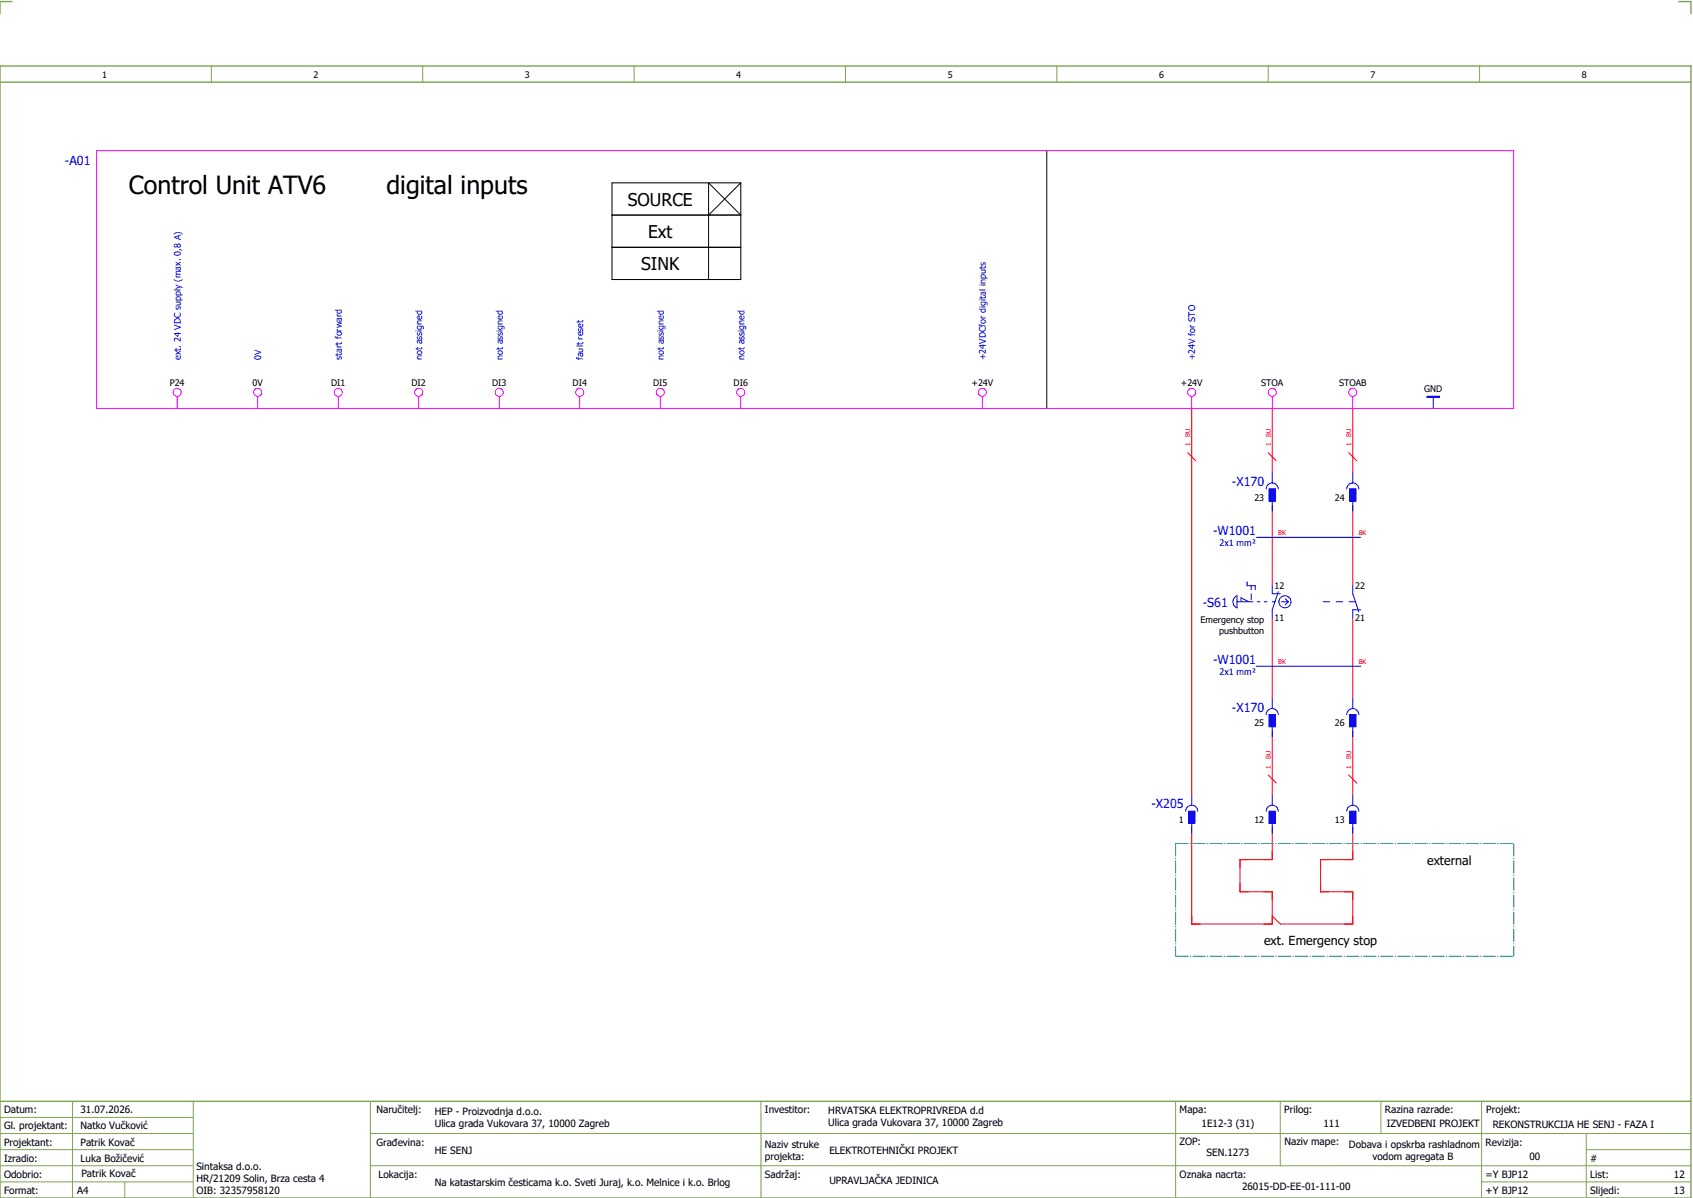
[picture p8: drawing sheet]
<svg xmlns="http://www.w3.org/2000/svg" width="421mm" height="297mm" viewBox="0 0 421 297" stroke-linecap="round" stroke-linejoin="round" font-family="sans-serif">
<path d="M0 16.4h420v281h-420zM3 .4h-3v3M417 .4h3v3M0 20.4h420M0 273.4h420" fill="none" stroke="#7ca552" stroke-width=".35"/>
<g fill="none" stroke="#7ca552" stroke-width=".25">
<path d="M52.5 16.4v4M105 16.4v4M157.5 16.4v4M210 16.4v4M262.5 16.4v4M315 16.4v4M367.5 16.4v4M0 277.4h48M18 273.4v24M48 273.4v24M92 273.4v24M189 273.4v24"/>
<path d="M292 273.4v23.8M318 273.4v16M343 273.4v8M368 273.4v23.8M0 281.4h48M0 285.4h47.8M0 293.4h47.8M31 293.4v4M47.8 289.4h-47.8M92 281.4h328M92 289.4h328M368 293.4h52"/>
<path d="M394 285.4h26M394 281.4v15.8"/>
</g>
<g fill="none" stroke="#f00" stroke-width=".25">
<path d="M295 112.4l2 2M296 101.4v96M315 112.4l2 2M316 101.4v16M335 112.4l2 2M336 101.4v16M316 125.4v20M336 125.4v20M316 153.4v20M336 153.4v20M315 192.4l2 2M316 181.4v16"/>
<path d="M335 192.4l2 2M336 181.4v16M296 205.4v24h20v-8h-8v-8h8v-8M336 205.4v8h-8v8h8v8h-18l-2-2"/>
</g>
<path d="M260 37.4v64M152 53.4h32l-8-8v24M152 45.4h32v24h-32zM184 45.4l-8 8M152 61.4h32" fill="none" stroke="#000" stroke-width=".25"/>
<g fill="none" stroke="#f0f" stroke-width=".25">
<path d="M24 37.4h352v64h-352zM44 98.4v3M64 98.4v3M84 98.4v3M104 98.4v3M124 98.4v3M144 98.4v3M164 98.4v3M184 98.4v3M244 98.4v3M296 98.4v3M316 98.4v3"/>
<path d="M336 98.4v3"/>
<circle cx="44" cy="97.4" r="1"/>
<circle cx="64" cy="97.4" r="1"/>
<circle cx="84" cy="97.4" r="1"/>
<circle cx="104" cy="97.4" r="1"/>
<circle cx="124" cy="97.4" r="1"/>
<circle cx="144" cy="97.4" r="1"/>
<circle cx="164" cy="97.4" r="1"/>
<circle cx="184" cy="97.4" r="1"/>
<circle cx="244" cy="97.4" r="1"/>
<circle cx="296" cy="97.4" r="1"/>
<circle cx="316" cy="97.4" r="1"/>
<circle cx="336" cy="97.4" r="1"/>
</g>
<g fill="none" stroke="#00f" stroke-width=".25">
<path d="M354.5 98.4h3v.2h-3zM356 98.6v2.8M316 117.4v2.5M336 117.4v2.5M312 133.4h26M314.5 121.4a1.5 1.5 0 0 1 1.5-1.5 1.5 1.5 0 0 1 1.5 1.5M315.2 121.4h1.6v3h-1.6zM316 124.4v2.5M334.5 121.4a1.5 1.5 0 0 1 1.5-1.5 1.5 1.5 0 0 1 1.5 1.5M335.3 121.4h1.5v3h-1.5zM336 124.4v2.5M306.6 148.4l.7-.5v3a1.61 1.61 0 0 1-.7-2.5z"/>
<path d="M307.3 149.4h4M308.3 149.4v-1l2 1M309.7 144.4v1h2.1v1M310.7 145.4v1M310.7 147.4v1.5M312.2 149.4h.8M314 149.4h.8M316 145.4v2h2M316 149.4h.7M317.5 146.9l-1.5 4.5v2M318.3 149.4h1.7M319.3 148.6l.7 .8"/>
<path d="M320 149.4l-.7 .7M328.7 149.4h1.6M331.9 149.4h1.6M335.1 149.4h1.6M336 145.4v2l1.5 4.5M338 151.4h-2v2M312 165.4h26M314.5 177.4a1.5 1.5 0 0 1 1.5-1.5 1.5 1.5 0 0 1 1.5 1.5M315.2 177.4h1.6v3h-1.6zM316 173.4v2.5M334.5 177.4a1.5 1.5 0 0 1 1.5-1.5 1.5 1.5 0 0 1 1.5 1.5M335.3 177.4h1.5v3h-1.5z"/>
<path d="M336 173.4v2.5M296 197.4v2.5M316 180.4v2.5M316 197.4v2.5M336 180.4v2.5M336 197.4v2.5M294.5 201.4a1.5 1.5 0 0 1 1.5-1.5 1.5 1.5 0 0 1 1.5 1.5M295.2 201.4h1.5v3h-1.5zM296 204.4v2.5M314.5 201.4a1.5 1.5 0 0 1 1.5-1.5 1.5 1.5 0 0 1 1.5 1.5M315.2 201.4h1.6v3h-1.6zM316 204.4v2.5"/>
<path d="M334.5 201.4a1.5 1.5 0 0 1 1.5-1.5 1.5 1.5 0 0 1 1.5 1.5M335.3 201.4h1.5v3h-1.5zM336 204.4v2.5"/>
<circle cx="319.2" cy="149.4" r="1.5"/>
</g>
<g fill="#00f" stroke="#00f" stroke-width=".25">
<path d="M354.5 98.4h3v.2h-3z"/>
<path d="M315.2 121.4h1.6v3h-1.6z"/>
<path d="M335.3 121.4h1.5v3h-1.5z"/>
<path d="M315.2 177.4h1.6v3h-1.6z"/>
<path d="M335.3 177.4h1.5v3h-1.5z"/>
<path d="M295.2 201.4h1.5v3h-1.5z"/>
<path d="M315.2 201.4h1.6v3h-1.6z"/>
<path d="M335.3 201.4h1.5v3h-1.5z"/>
</g>
<path d="M292 209.4h84M292 209.4v28M376 209.4v28M292 237.4h84" fill="none" stroke="#007f7f" stroke-width=".25" stroke-dasharray="3.2 .4 .3 .4" stroke-linecap="butt"/>
<g font-size="6.2">
<text x="32" y="48.1">Control Unit ATV6</text>
<text x="96" y="48.1">digital inputs</text>
</g>
<g font-size="4.3">
<text x="155.9" y="51.1">SOURCE</text>
<text x="161" y="59.1">Ext</text>
<text x="159.3" y="67.1">SINK</text>
</g>
<g font-size="3.1" fill="#00f">
<text x="16.1" y="41">-A01</text>
<text x="306" y="120.6">-X170</text>
<text x="301.3" y="132.8">-W1001</text>
<text x="298.8" y="150.6">-S61</text>
<text x="301.3" y="164.8">-W1001</text>
<text x="306" y="176.6">-X170</text>
<text x="286" y="200.6">-X205</text>
</g>
<g font-size="3.1">
<text x="354.5" y="214.6">external</text>
<text x="314" y="234.6">ext. Emergency stop</text>
</g>
<g font-size="2.5">
<text x="1" y="276.4">Datum:</text>
<text x="1" y="280.4">Gl. projektant:</text>
<text x="20" y="276.4">31.07.2026.</text>
<text x="20" y="280.4">Natko Vučković</text>
<text x="93.5" y="276.4">Naručitelj:</text>
<text x="108" y="276.9">HEP - Proizvodnja d.o.o.</text>
<text x="108" y="279.9">Ulica grada Vukovara 37, 10000 Zagreb</text>
<text x="190" y="276.4">Investitor:</text>
<text x="205.7" y="276.6">HRVATSKA ELEKTROPRIVREDA d.d</text>
<text x="205.7" y="279.6">Ulica grada Vukovara 37, 10000 Zagreb</text>
<text x="293" y="276.4">Mapa:</text>
<text x="298.4" y="279.9">1E12-3 (31)</text>
<text x="319" y="276.4">Prilog:</text>
<text x="328.7" y="279.9">111</text>
<text x="344" y="276.4">Razina razrade:</text>
<text x="344.4" y="279.9">IZVEDBENI PROJEKT</text>
<text x="369.2" y="276.3">Projekt:</text>
<text x="370.8" y="279.9">REKONSTRUKCIJA HE SENJ - FAZA I</text>
<text x="1" y="284.4">Projektant:</text>
<text x="20" y="284.4">Patrik Kovač</text>
<text x="93.5" y="284.4">Građevina:</text>
<text x="108" y="286.4">HE SENJ</text>
<text x="190" y="284.9">Naziv struke</text>
<text x="190" y="287.9">projekta:</text>
<text x="206" y="286.5">ELEKTROTEHNIČKI PROJEKT</text>
<text x="293" y="284.3">ZOP:</text>
<text x="299.7" y="286.9">SEN.1273</text>
<text x="319" y="284.3">Naziv mape:</text>
<text x="335.1" y="285">Dobava i opskrba rashladnom</text>
<text x="340.9" y="288">vodom agregata B</text>
<text x="369" y="284.4">Revizija:</text>
<text x="379.9" y="287.9">00</text>
<text x="1" y="288.4">Izradio:</text>
<text x="1" y="292.4">Odobrio:</text>
<text x="20" y="288.4">Luka Božičević</text>
<text x="20.2" y="292.3">Patrik Kovač</text>
<text x="48.8" y="290.4">Sintaksa d.o.o.</text>
<text x="48.8" y="293.4">HR/21209 Solin, Brza cesta 4</text>
<text x="94" y="292.4">Lokacija:</text>
<text x="190" y="292.4">Sadržaj:</text>
<text x="206" y="293.9">UPRAVLJAČKA JEDINICA</text>
<text x="293" y="292.4">Oznaka nacrta:</text>
<text x="369" y="292.4">=Y BJP12</text>
<text x="395" y="292.4">List:</text>
<text x="395" y="288.4">#</text>
<text x="415.8" y="292.4">12</text>
<text x="1" y="296.4">Format:</text>
<text x="19.2" y="296.4">A4</text>
<text x="48.8" y="296.4">OIB: 32357958120</text>
<text x="108" y="294.4">Na katastarskim česticama k.o. Sveti Juraj, k.o. Melnice i k.o. Brlog</text>
<text x="308.5" y="295.4">26015-DD-EE-01-111-00</text>
<text x="369" y="296.4">+Y BJP12</text>
<text x="395" y="296.4">Slijedi:</text>
<text x="415.8" y="296.4">13</text>
</g>
<g font-size="2.2">
<text x="25.4" y="19.4">1</text>
<text x="77.9" y="19.4">2</text>
<text x="130.4" y="19.4">3</text>
<text x="182.9" y="19.4">4</text>
<text x="235.4" y="19.4">5</text>
<text x="287.9" y="19.4">6</text>
<text x="340.4" y="19.4">7</text>
<text x="392.9" y="19.4">8</text>
<text x="42.2" y="95.8">P24</text>
<text x="62.7" y="95.8">0V</text>
<text x="82.2" y="95.8">DI1</text>
<text x="102.2" y="95.8">DI2</text>
<text x="122.2" y="95.8">DI3</text>
<text x="142.2" y="95.8">DI4</text>
<text x="162.2" y="95.8">DI5</text>
<text x="182.2" y="95.8">DI6</text>
<text x="241.3" y="95.8">+24V</text>
<text x="293.3" y="95.8">+24V</text>
<text x="313.3" y="95.8">STOA</text>
<text x="332.6" y="95.8">STOAB</text>
<text x="353.8" y="97.3">GND</text>
<text x="311.6" y="124.3">23</text>
<text x="331.6" y="124.3">24</text>
<text x="316.6" y="146.3">12</text>
<text x="336.6" y="146.3">22</text>
<text x="298.2" y="154.6">Emergency stop</text>
<text x="316.6" y="154.2">11</text>
<text x="336.6" y="154.2">21</text>
<text x="302.8" y="157.3">pushbutton</text>
<text x="311.6" y="180.3">25</text>
<text x="331.6" y="180.3">26</text>
<text x="292.8" y="204.3">1</text>
<text x="311.6" y="204.3">12</text>
<text x="331.6" y="204.3">13</text>
</g>
<g font-size="2.2" fill="#00f">
<text x="44.9" y="89.4" transform="rotate(-90 44.9 89.4)">ext. 24 VDC supply (max. 0,8 A)</text>
<text x="64.9" y="89.4" transform="rotate(-90 64.9 89.4)">0V</text>
<text x="84.9" y="89.4" transform="rotate(-90 84.9 89.4)">start forward</text>
<text x="104.9" y="89.4" transform="rotate(-90 104.9 89.4)">not assigned</text>
<text x="124.9" y="89.4" transform="rotate(-90 124.9 89.4)">not assigned</text>
<text x="144.9" y="89.4" transform="rotate(-90 144.9 89.4)">fault reset</text>
<text x="164.9" y="89.4" transform="rotate(-90 164.9 89.4)">not assigned</text>
<text x="184.9" y="89.4" transform="rotate(-90 184.9 89.4)">not assigned</text>
<text x="244.9" y="89.4" transform="rotate(-90 244.9 89.4)">+24VDCfor digital inputs</text>
<text x="296.9" y="89.4" transform="rotate(-90 296.9 89.4)">+24V for STO</text>
<text x="302.9" y="135.6">2x1 mm²</text>
<text x="302.9" y="167.6">2x1 mm²</text>
</g>
<g font-size="1.6" fill="#f00">
<text x="295.6" y="110.8" transform="rotate(-90 295.6 110.8)">1</text>
<text x="295.6" y="108.4" transform="rotate(-90 295.6 108.4)">BU</text>
<text x="315.6" y="110.8" transform="rotate(-90 315.6 110.8)">1</text>
<text x="315.6" y="108.4" transform="rotate(-90 315.6 108.4)">BU</text>
<text x="335.6" y="110.8" transform="rotate(-90 335.6 110.8)">1</text>
<text x="335.6" y="108.4" transform="rotate(-90 335.6 108.4)">BU</text>
<text x="317.5" y="132.9">BK</text>
<text x="337.5" y="132.9">BK</text>
<text x="317.5" y="164.9">BK</text>
<text x="337.5" y="164.9">BK</text>
<text x="315.6" y="190.8" transform="rotate(-90 315.6 190.8)">1</text>
<text x="315.6" y="188.4" transform="rotate(-90 315.6 188.4)">BU</text>
<text x="335.6" y="190.8" transform="rotate(-90 335.6 190.8)">1</text>
<text x="335.6" y="188.4" transform="rotate(-90 335.6 188.4)">BU</text>
</g>
</svg>
